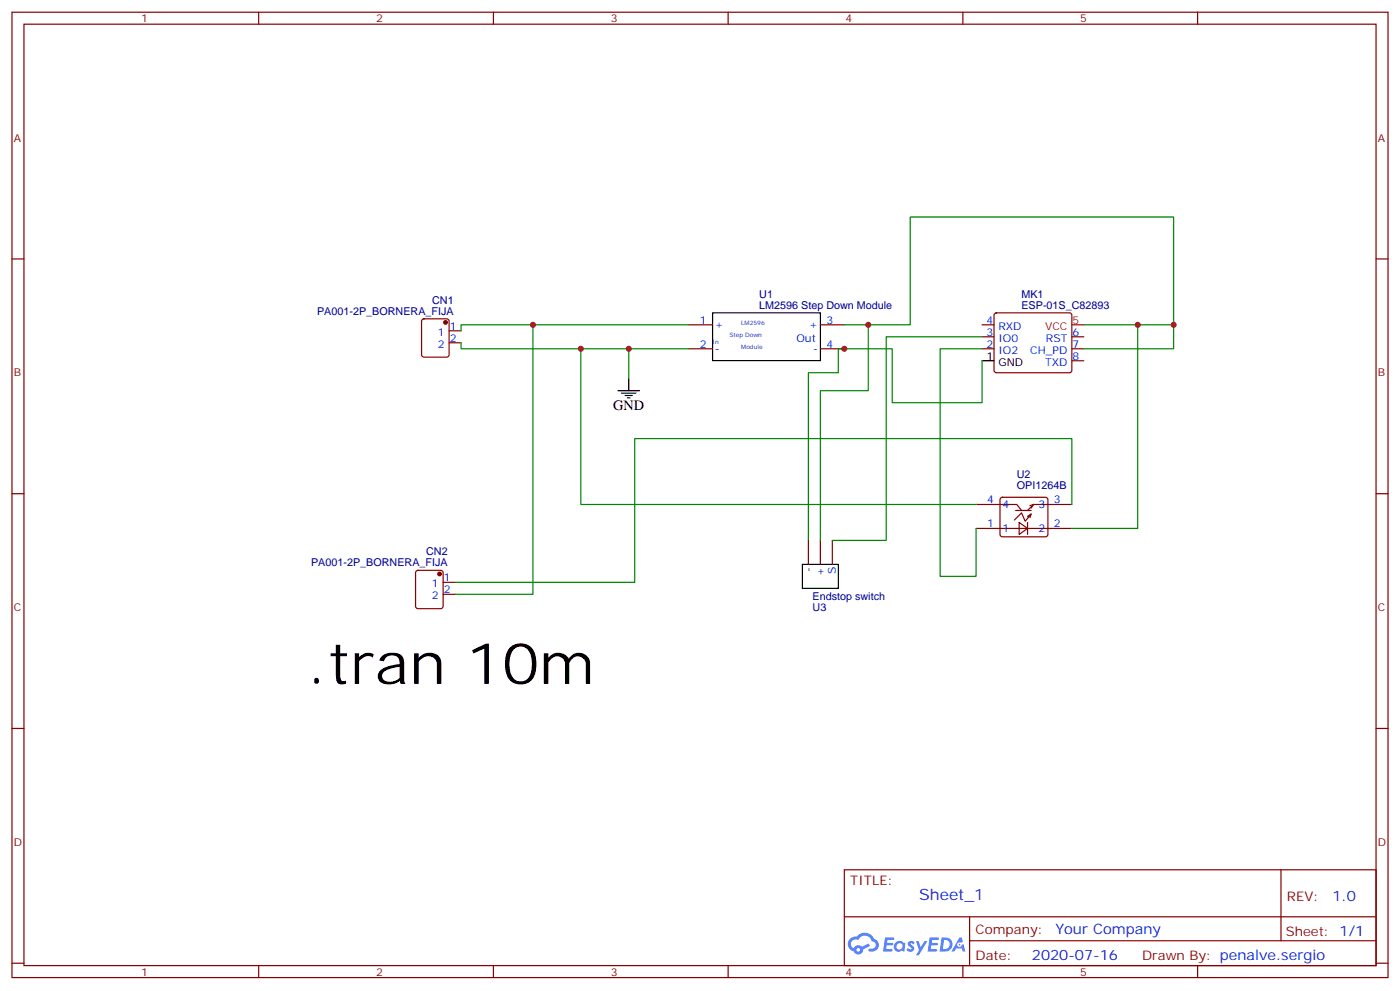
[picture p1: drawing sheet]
<svg xmlns="http://www.w3.org/2000/svg" width="412mm" height="292mm" viewBox="0 0 412 292" stroke-linecap="round" stroke-linejoin="round" font-family="sans-serif">
<g fill="none" stroke="#870000" stroke-width=".35">
<path d="M3.5 3.6h405.4v284.3h-405.4zM7.1 7.1h398.2v277.3h-398.2zM76.2 3.6v3.5M145.3 3.6v3.5M214.5 3.6v3.5M283.6 3.6v3.5M352.8 3.6v3.5M3.5 76.3h3.6M405.3 76.3h3.6M3.5 145.4h3.6M405.3 145.4h3.6M3.5 214.6h3.6"/>
<path d="M405.3 214.6h3.6M248.7 256.2h156.6v28.2h-156.6zM377.3 256.2v20.9M248.7 270h156.5M285.6 277.1h119.6M285.6 270v14.1M3.5 283.7h3.6M76.2 284.4v3.5M145.3 284.4v3.5M214.5 284.4v3.5M283.6 284.4v3.5M352.8 284.4v3.5"/>
<path d="M405.3 283.7h3.6"/>
</g>
<g fill="#5487ff">
<path d="M267.7 277.4a1.22 1.22 0 0 1 1.7 .2l-.4 .6a.47 .47 0 0 0-.3-.4 .47 .47 0 0 0-.5 .2l.1 .2a1.14 1.14 0 0 1 .8 1.8 1.14 1.14 0 0 1-1.9 0l-.2-.2 .5-.6 .7 .4a.29 .29 0 0 0 .3-.2 .29 .29 0 0 0-.2-.3 1.04 1.04 0 0 1-.6-1.7z"/>
<path d="M260.7 276.1h2.4l.3 .2-.2 .5-1.8 .1-.1 .8h1.5l.3 .4-.3 .3h-1.6l-.2 1.1 1.7 .1 .2 .3-.2 .3-2.6 .1z"/>
<path d="M273.8 276.1h2.4l.3 .2-.1 .5-1.8 .1-.2 .8h1.6l.3 .4-.4 .3h-1.6l-.1 1.1 1.7 .1 .2 .3-.2 .3-2.6 .1z"/>
<path d="M282.6 276.1h.7l.3 1.3-.6 .3a.69 .69 0 0 0-1 .3 .69 .69 0 0 0 .4 .9 .69 .69 0 0 0 .9-.6l.5-.2 .6 2.2h-.8l-.2-.9h-1.8l-.5 .9h-.8z"/>
<path d="M269.8 277.2h.8l.6 1.8 1.1-1.8h.9l-2.6 4.2h-.8l.9-1.6z"/>
<path d="M277.4 276.1l-.6 4.2h1.3a2.11 2.11 0 0 0 2.5-2.1 2.11 2.11 0 0 0-2.5-2.1zM278.1 276.8a1.39 1.39 0 0 1 1.7 1.5 1.39 1.39 0 0 1-1.8 1.2h-.3z"/>
<path d="M263.7 277.7a1.54 1.54 0 0 0-.1 2.2 1.54 1.54 0 0 0 2.2 .1l.6 .3 .3-2.3-.2-.3h-.4a1.49 1.49 0 0 0-2.4 0zM264 278.7a.94 .94 0 0 1 1.8 0 .94 .94 0 0 1-1.8 0z"/>
<path d="M250.4 276.5a2.18 2.18 0 0 0 1.1 3.7 1.44 1.44 0 0 0 1.6 .9 1.44 1.44 0 0 0 1.2-1.5l2-1-.5-.7-1.9 1a1.47 1.47 0 0 0-2.4 .4 1.39 1.39 0 0 1-.7-1.9 1.39 1.39 0 0 1 2-.5 2.12 2.12 0 0 1 2.2-1.3 2.12 2.12 0 0 1 1.9 1.7 1.14 1.14 0 0 1 1.1 1.4 1.14 1.14 0 0 1-1.7 .7 .43 .43 0 0 0-.5 .4 .43 .43 0 0 0 .4 .5 1.98 1.98 0 0 0 2.5-1.3 1.98 1.98 0 0 0-1.2-2.5 3.1 3.1 0 0 0-5.3-.7l-.9 .1zM252.3 279.8a.55 .55 0 0 1 1.1 0 .55 .55 0 0 1-1.1 0z"/>
<circle cx="282.6" cy="278.2" r=".26"/>
</g>
<g fill="none" stroke="#870000" stroke-width=".35">
<path d="M124.4 94.1l.5-.2h6.7l.5 .2 .2 .5v9.9l-.2 .5-.5 .2h-6.7l-.5-.2-.2-.5v-9.9zM132.3 97.4h3.5M202.8 95.7h7.1M241.7 95.7h7M289.3 99.2h3.5M289.3 95.7h3.5M293 92.4l.5-.3h21.5l.5 .3 .2 .5v16.2l-.2 .5-.5 .2h-21.5l-.5-.2-.2-.5v-16.2zM315.7 99.2h3.6M132.3 101h3.5M202.8 102.7h7.1M241.7 102.7h7M289.3 102.7h3.5"/>
<path d="M315.7 102.7h3.6M315.7 106.3h3.6M238.1 159.2v7M241.7 159.2v7M245.2 159.2v7M287.5 148.6h12l1.4 1.8M287.5 155.6h28.2M294.8 146.7l.5-.2h12.7l.5 .2 .2 .5v10.2l-.3 .5-.4 .2h-12.7l-.5-.2-.2-.5v-10.2zM299.2 150.4h4.5M300.2 153.9l2.5 1.7-2.5 1.8zM302.7 152.1l1-.7-1.7 2.1-1.1-2.4-2.1 2.1M302.7 153.9v3.5"/>
<path d="M303.7 151.4l-.3 1.1M304.4 148.6l-1.7 1.8M304.4 148.6h11.3M304.4 148.6l-1 .3M304.4 148.6l-.7 1M122.6 168.2l.5-.2h6.7l.5 .2 .2 .5v9.9l-.2 .5-.5 .2h-6.7l-.5-.3-.2-.4v-9.9zM130.5 171.5h3.6M130.5 175h3.6"/>
</g>
<path d="M209.9 92.1h31.8v14.1h-31.8zM182 115.1h6.4M183.1 115.8h4.2M184.1 116.5h2.2M184.9 117.2h.7M185.2 111.5v3.6M289.3 106.3h3.5M236.4 166.2h10.5v7.1h-10.5z" fill="none" stroke="#000" stroke-width=".35"/>
<path d="M315.7 95.7h3.6" fill="none" stroke="#f00" stroke-width=".35"/>
<g fill="none" stroke="#008700" stroke-width=".35">
<path d="M157 95.7v79.3h-22.9M202.8 95.7h-67v1.7M248.7 95.7h19.4v-31.8h77.6v31.8h-26.4M255.8 95.7v19.4h-14.1v44.1M289.3 99.2h-28.2v60h-15.9M335.1 95.7v59.9h-19.4M345.7 95.7v7h-26.4M135.8 101v1.7h67M171.1 102.7v45.9h116.4M185.2 102.7v8.8M289.3 106.3v12.3h-26.5v-15.9h-15.9v7.1h-8.8v49.4M289.3 102.7h-12.4v67.1h10.6v-14.2"/>
<path d="M315.7 148.6v-19.4h-128.7v42.3h-52.9"/>
</g>
<g fill="#870000" stroke="#870000" stroke-width=".35">
<circle cx="131.2" cy="95" r=".53"/>
<circle cx="129.5" cy="169.1" r=".53"/>
</g>
<g fill="#c00">
<circle cx="157" cy="95.7" r=".88"/>
<circle cx="171.1" cy="102.7" r=".88"/>
<circle cx="335.1" cy="95.7" r=".88"/>
<circle cx="345.7" cy="95.7" r=".88"/>
<circle cx="255.8" cy="95.7" r=".88"/>
<circle cx="185.2" cy="102.7" r=".88"/>
<circle cx="248.7" cy="102.7" r=".88"/>
</g>
<text font-size="16.9" x="90.4" y="201.4">.tran 10m</text>
<text font-size="4.6" fill="#00f" x="270.8" y="265.2">Sheet_1</text>
<text font-size="4.2" x="180.6" y="120.7">GND</text>
<g font-size="4.2" fill="#00f">
<text x="392.5" y="265.4">1.0</text>
<text x="310.9" y="275">Your Company</text>
<text x="304" y="282.8">2020-07-16</text>
</g>
<g font-size="3.9" fill="#800">
<text x="250.5" y="260.8">TITLE:</text>
<text x="379.1" y="265.4">REV:</text>
<text x="287.4" y="275">Company:</text>
<text x="378.7" y="275.6">Sheet: 1/1</text>
<text x="287.4" y="282.6">Date:</text>
<text x="336.4" y="282.7">Drawn By: penalve.sergio</text>
</g>
<g font-size="3.2" fill="#800">
<text x="41.6" y="6.6">1</text>
<text x="110.8" y="6.6">2</text>
<text x="179.9" y="6.6">3</text>
<text x="249.1" y="6.6">4</text>
<text x="318.2" y="6.6">5</text>
<text x="4.1" y="41.7">A</text>
<text x="405.9" y="41.7">A</text>
<text x="4.1" y="110.8">B</text>
<text x="405.9" y="110.8">B</text>
<text x="4.1" y="180">C</text>
<text x="405.9" y="180">C</text>
<text x="4.1" y="249.1">D</text>
<text x="405.9" y="249.1">D</text>
<text x="41.6" y="287.4">1</text>
<text x="110.8" y="287.4">2</text>
<text x="179.9" y="287.4">3</text>
<text x="249.1" y="287.4">4</text>
<text x="318.2" y="287.4">5</text>
</g>
<g font-size="3.2" fill="#000080">
<text x="127.3" y="89.5">CN1</text>
<text x="223.7" y="87.9">U1</text>
<text x="300.9" y="87.9">MK1</text>
<text x="93.4" y="92.7">PA001-2P_BORNERA_FIJA</text>
<text x="223.7" y="91">LM2596 Step Down Module</text>
<text x="300.9" y="91.1">ESP-01S_C82893</text>
<text x="299.5" y="143.9">OPI1264B</text>
<text x="299.5" y="140.8">U2</text>
<text x="91.7" y="166.8">PA001-2P_BORNERA_FIJA</text>
<text x="125.5" y="163.6">CN2</text>
<text x="239.4" y="176.8">Endstop switch</text>
<text x="239.4" y="180">U3</text>
</g>
<g font-size="3.2" fill="#00f">
<text x="206.1" y="95.3">1</text>
<text x="243.4" y="95.3">3</text>
<text x="290.6" y="95.3">4</text>
<text x="129" y="98.8">1</text>
<text x="132.5" y="97.1">1</text>
<text x="132.5" y="100.6">2</text>
<text x="210.6" y="96.7">+</text>
<text x="234.6" y="100.6">Out</text>
<text x="238.4" y="96.7">+</text>
<text x="290.6" y="98.8">3</text>
<text x="294.1" y="100.6">IO0</text>
<text x="294.1" y="97.1">RXD</text>
<text x="308.1" y="100.6">RST</text>
<text x="315.9" y="98.8">6</text>
<text x="129" y="102.4">2</text>
<text x="206.1" y="102.4">2</text>
<text x="210.6" y="103.8">-</text>
<text x="239.5" y="103.8">-</text>
<text x="243.4" y="102.4">4</text>
<text x="290.6" y="102.4">2</text>
<text x="294.1" y="104.1">IO2</text>
<text x="303.5" y="104.1">CH_PD</text>
<text x="307.9" y="107.7">TXD</text>
<text x="315.9" y="102.4">7</text>
<text x="315.9" y="105.9">8</text>
<text x="290.8" y="148.2">4</text>
<text x="295.3" y="149.6">4</text>
<text x="306" y="149.6">3</text>
<text x="310.4" y="148.2">3</text>
<text x="290.8" y="155.3">1</text>
<text x="310.4" y="155.3">2</text>
<text x="295.3" y="156.7">1</text>
<text x="306" y="156.7">2</text>
<text x="127.2" y="172.9">1</text>
<text x="130.7" y="171.2">1</text>
<text x="239.2" y="168.4" transform="rotate(-90 239.2 168.4)">-</text>
<text x="242.7" y="169.5" transform="rotate(-90 242.7 169.5)">+</text>
<text x="246.2" y="169.1" transform="rotate(-90 246.2 169.1)">S</text>
<text x="127.2" y="176.5">2</text>
<text x="130.7" y="174.7">2</text>
</g>
<g font-size="3.2" fill="#f00">
<text x="315.9" y="95.3">5</text>
<text x="307.8" y="97.1">VCC</text>
</g>
<g font-size="3.2">
<text x="290.6" y="105.9">1</text>
<text x="294.1" y="107.7">GND</text>
</g>
<g font-size="1.8" fill="#00f">
<text x="218.4" y="95.7">LM2596</text>
<text x="209.9" y="101.3">In</text>
<text x="214.8" y="99.2">Step Down</text>
<text x="218.4" y="102.7">Module</text>
</g>
</svg>
